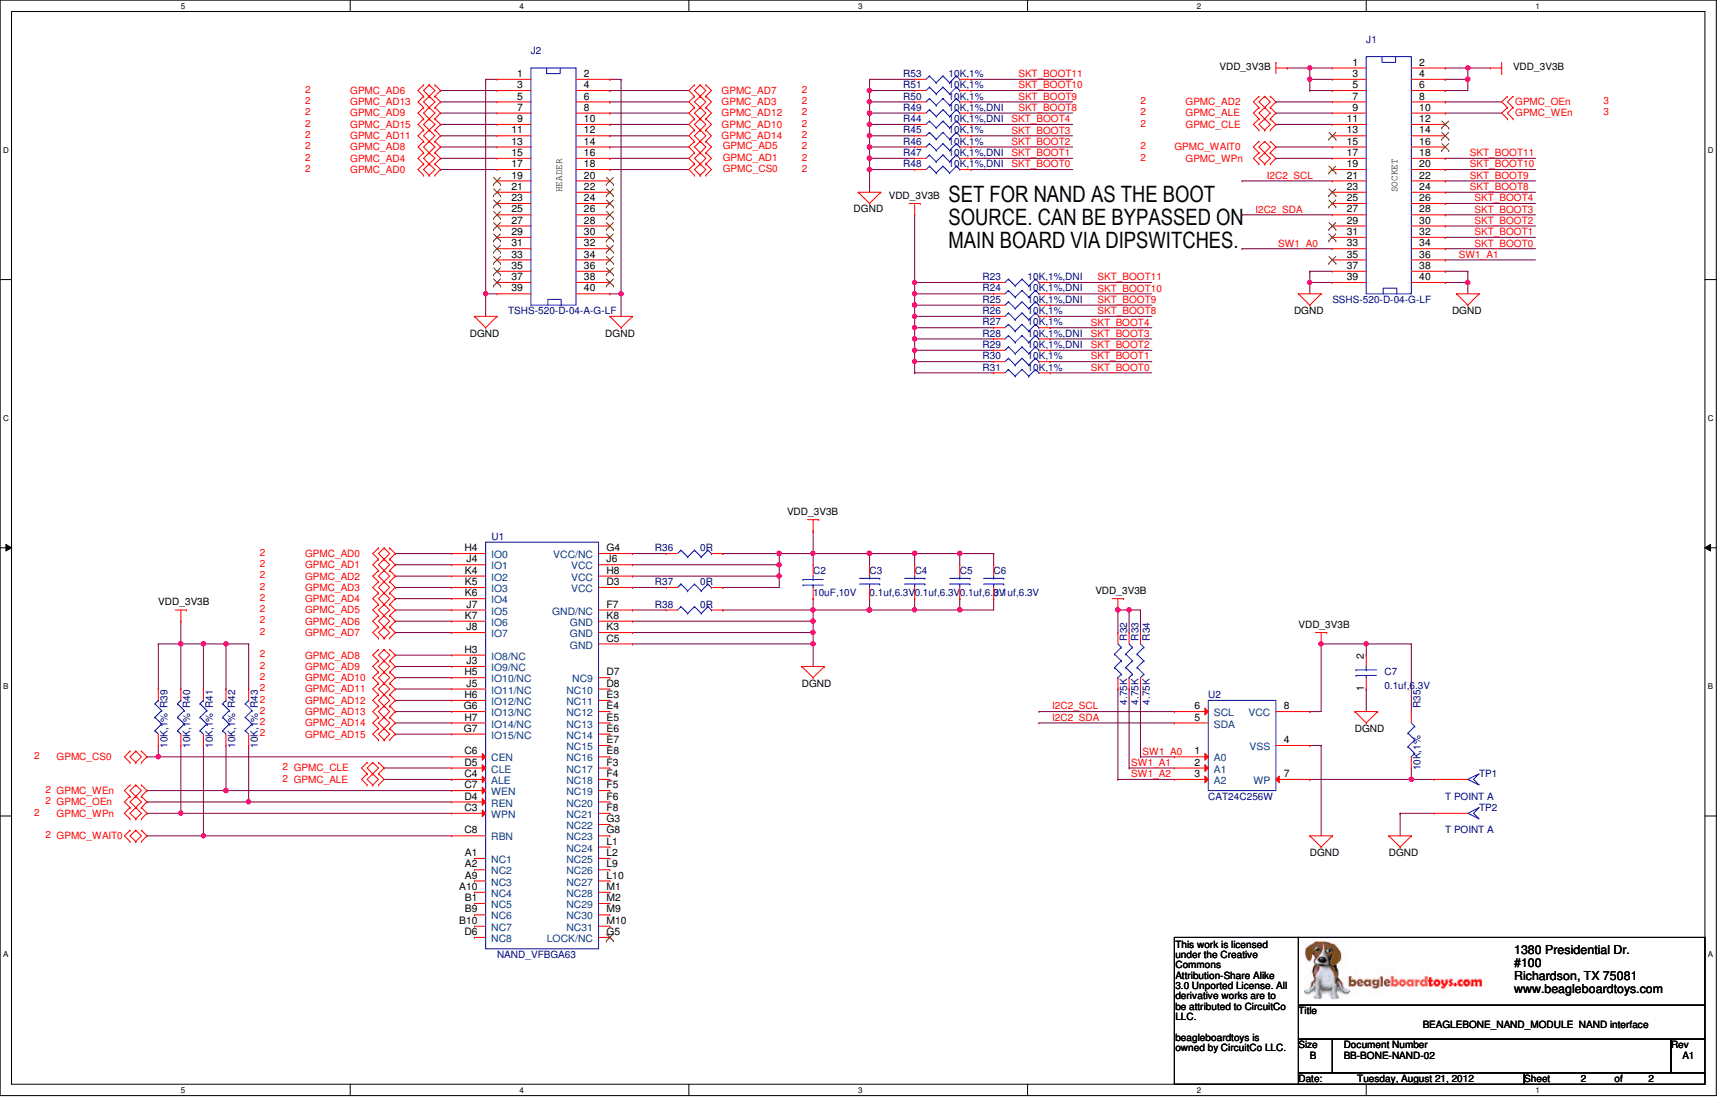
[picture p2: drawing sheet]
# OrCAD Capture schematic BeagleBone-4Gb-16-Bit-NAND-Module-RevA1-schematic.dsn

## Sheets
1 PAGE1_Cover Page: title: BEAGLEBONE_NAND_MODULE  Cover Page; rev: A1; company: BBT; note: BB-BONE-NAND-02
2 PAGE2_NAND Interface: size B; title: BEAGLEBONE_NAND_MODULE  NAND interface

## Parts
C2  10uF,10V  [805]
C3  0.1uf,6.3V  [402]
C4  0.1uf,6.3V  [402]
C5  0.1uf,6.3V  [402]
C6  0.1uf,6.3V  [402]
C7  0.1uf,6.3V  [402]
J1  SSHS-520-D-04-G-LF  [HDR2X20_50LS]
J2  TSHS-520-D-04-A-G-LF  [HDR2X20_50LS-1]
R23  10K,1%,DNI  [402]
R24  10K,1%,DNI  [402]
R25  10K,1%,DNI  [402]
R26  10K,1%  [402]
R27  10K,1%  [402]
R28  10K,1%,DNI  [402]
R29  10K,1%,DNI  [402]
R30  10K,1%  [402]
R31  10K,1%  [402]
R32  4.75K  [402]
R33  4.75K  [402]
R34  4.75K  [402]
R35  10K,1%  [402]
R36  0R  [402]
R37  0R  [402]
R38  0R  [402]
R39  10K,1%  [402]
R40  10K,1%  [402]
R41  10K,1%  [402]
R42  10K,1%  [402]
R43  10K,1%  [402]
R44  10K,1%,DNI  [402]
R45  10K,1%  [402]
R46  10K,1%  [402]
R47  10K,1%,DNI  [402]
R48  10K,1%,DNI  [402]
R49  10K,1%,DNI  [402]
R50  10K,1%  [402]
R51  10K,1%  [402]
R53  10K,1%  [402]
TP1  T POINT A  [tp1-8040]
TP2  T POINT A  [tp1-8040]
U1  NAND_VFBGA63  [BGA63_M10_P8_10P5X13]
U2  CAT24C256W  [SOIC_8]

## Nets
DGND: C2.1 C3.2 C4.2 C5.2 C6.2 C7.1 J1.37(19) J1.38(39) J1.39(20) J1.40 J2.1 J2.2(21) J2.39(20) J2.40 R38.2 R44.1 R45.1 R46.1 R47.1 R48.1 R49.1 R50.1 R51.1 R53.1 TP2.1(TP) U1.C5(GND) U1.K3(GND) U1.K8(GND) U2.4(VSS)
VDD_3V3B: C2.2 C3.1 C4.1 C5.1 C6.1 C7.2 J1.1 J1.2(21) J1.3(2) J1.4(22) J1.5(3) J1.6(23) R23.1 R24.1 R25.1 R26.1 R27.1 R28.1 R29.1 R30.1 R31.1 R32.1 R33.1 R34.1 R35.1 R36.2 R37.2 R39.2 R40.2 R41.2 R42.2 R43.2 U1.H8(VCC) U1.J6(VCC) U2.8(VCC)
GPMC_AD0: J2.17(9) U1.H4(IO0)
GPMC_AD1: J2.16(28) U1.J4(IO1)
GPMC_AD2: J1.7(4) U1.K4(IO2)
GPMC_AD3: J2.6(23) U1.K5(IO3)
GPMC_AD4: J2.15(8) U1.K6(IO4)
GPMC_AD5: J2.14(27) U1.J7(IO5)
GPMC_AD6: J2.3(2) U1.K7(IO6)
GPMC_AD7: J2.4(22) U1.J8(IO7)
GPMC_AD8: J2.13(7) U1.H3(IO8/NC)
GPMC_AD9: J2.7(4) U1.J3(IO9/NC)
GPMC_AD10: J2.10(25) U1.H5(IO10/NC)
GPMC_AD11: J2.11(6) U1.J5(IO11/NC)
GPMC_AD12: J2.8(24) U1.H6(IO12/NC)
GPMC_AD13: J2.5(3) U1.G6(IO13/NC)
GPMC_AD14: J2.12(26) U1.H7(IO14/NC)
GPMC_AD15: J2.9(5) U1.G7(IO15/NC)
GPMC_ALE: J1.9(5) U1.C4(ALE)
GPMC_CLE: J1.11(6) U1.D5(CLE)
GPMC_CS0: J2.18(29) R39.1 U1.C6(CEN)
GPMC_OEn: J1.8(24) R43.1 U1.D4(REN)
GPMC_WAIT0: J1.15(8) R41.1 U1.C8(RBN)
GPMC_WEn: J1.10(25) R42.1 U1.C7(WEN)
GPMC_WPn: J1.17(9) R40.1 U1.C3(WPN)
I2C2_SCL: J1.21(11) U2.6(SCL)
I2C2_SDA: J1.27(14) U2.5(SDA)
SKT_BOOT0: J1.34(37) R31.2 R48.2
SKT_BOOT1: J1.32(36) R30.2 R47.2
SKT_BOOT2: J1.30(35) R29.2 R46.2
SKT_BOOT3: J1.28(34) R28.2 R45.2
SKT_BOOT4: J1.26(33) R27.2 R44.2
SKT_BOOT8: J1.24(32) R26.2 R49.2
SKT_BOOT9: J1.22(31) R25.2 R50.2
SKT_BOOT10: J1.20(30) R24.2 R51.2
SKT_BOOT11: J1.18(29) R23.2 R53.2
SW1_A0: J1.33(17) R34.2 U2.1(A0)
SW1_A1: J1.36(38) R33.2 U2.2(A1)
SW1_A2: R32.2 U2.3(A2)
N10170852: R35.2 TP1.1(TP) U2.7(WP)
N10246016: R38.1 U1.F7(GND/NC)
N10246391: R36.1 U1.G4(VCC/NC)
N10246533: R37.1 U1.D3(VCC)

Not connected (* = marked no-connect by the designer): J1 12(26)* 13(7)* 14(27)* 16(28)* 19(10)* 23(12)* 25(13)* 29(15)* 31(16)* 35(18)*; J2 19(10)* 20(30)* 21(11)* 22(31)* 23(12)* 24(32)* 25(13)* 26(33)* 27(14)* 28(34)* 29(15)* 30(35)* 31(16)* 32(36)* 33(17)* 34(37)* 35(18)* 36(38)* 37(19)* 38(39)*; U1 A1(NC1) A2(NC2) A9(NC3) A10(NC4) B1(NC5) B9(NC6) B10(NC7) D6(NC8) D7(NC9) D8(NC10) E3(NC11) E4(NC12) E5(NC13) E6(NC14) E7(NC15) E8(NC16) F3(NC17) F4(NC18) F5(NC19) F6(NC20) F8(NC21) G3(NC22) G5(LOCK/NC)* G8(NC23) L1(NC24) L2(NC25) L9(NC26) L10(NC27) M1(NC28) M2(NC29) M9(NC30) M10(NC31)

## Notes on the sheets
sheet 1
- REV
- Description
- DATE
- BY
- A
- Initial release.
- 6/24/2012
- BBT
- A1
- Production release. SYSBOOT_12 signal removed.
- 8/21/2012
- BBT
- This work is licensed under the Creative Commons Attribution-Share Alike 3.0 Unported License. To view a
  copy of this license, visit http://creativecommons.org/licenses/by-sa/3.0/ or send a letter to Creative
  Commons, 171 Second Street, Suite 300, San Francisco, California, 94105, USA.
  All derivative works are to be attributed to CircuitCo LLC .
  For more information, see http://creativecommons.org/license/results-one?license_code=by-sa
sheet 2
- HEADER
- SOCKET
- SET FOR NAND AS THE BOOT
  SOURCE. CAN BE BYPASSED ON
  MAIN BOARD VIA DIPSWITCHES.
